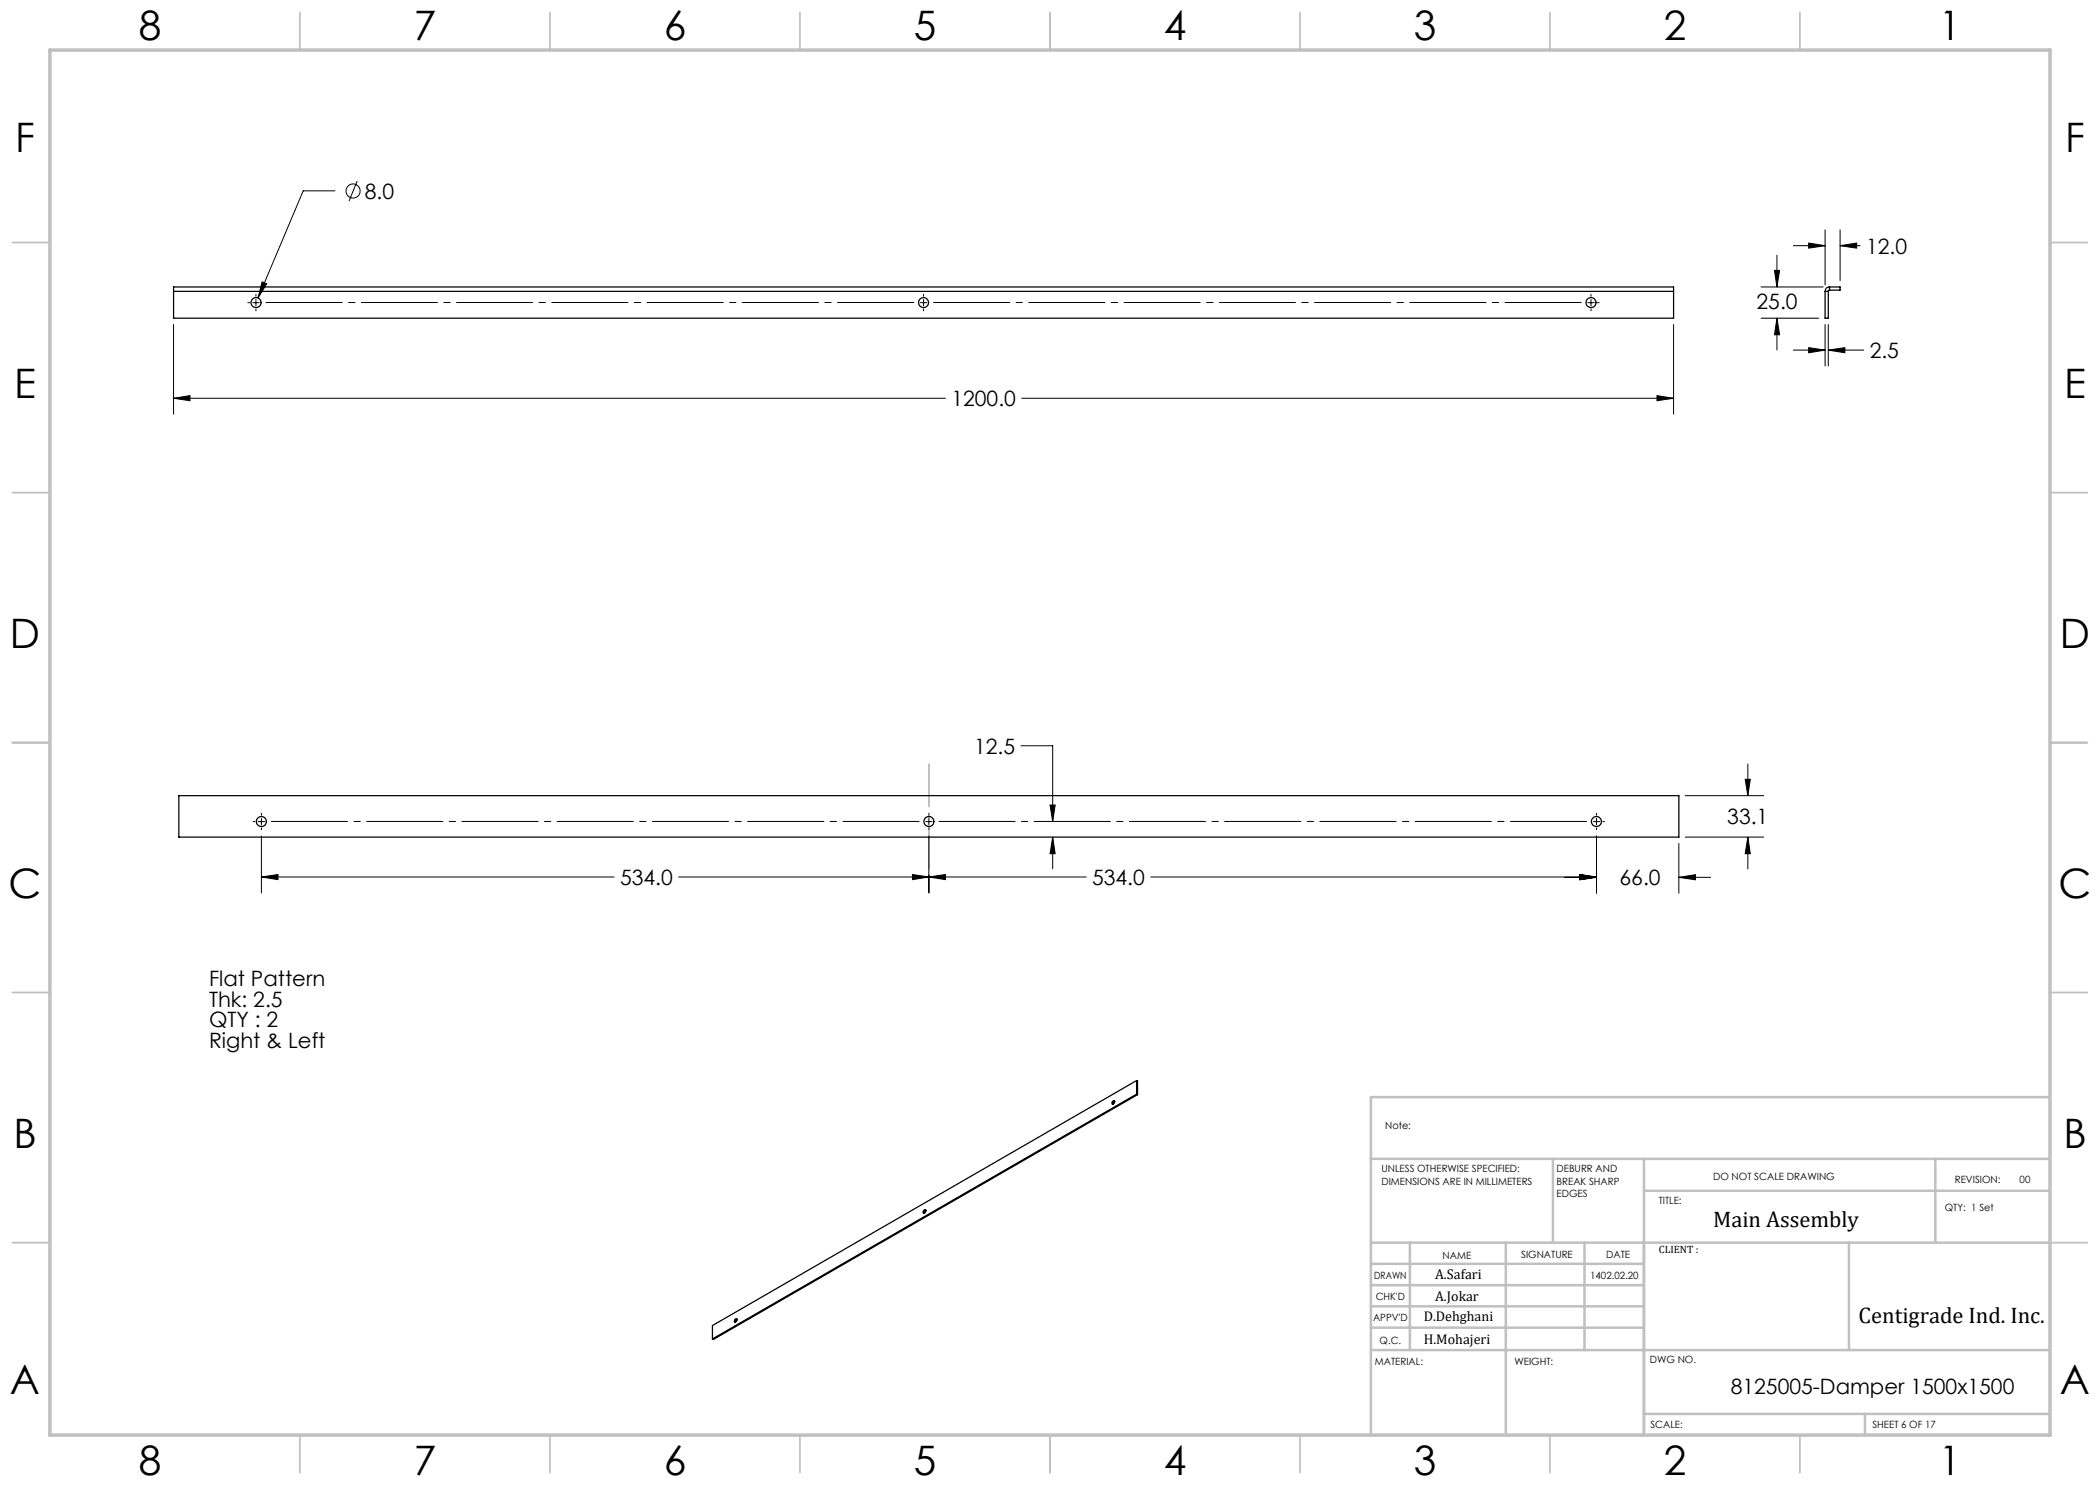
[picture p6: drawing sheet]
<svg xmlns="http://www.w3.org/2000/svg" width="420mm" height="297mm" viewBox="0 0 420 297" stroke-linecap="round" stroke-linejoin="round" font-family="sans-serif">
<g fill="none" stroke="#000" stroke-width=".2">
<path d="M67 38.2h-6.4l-9 21.4M71.4 36.2l-1.6 4M51.2 58.9v.4M51.2 59.9v1.3M52.4 56.4l.9 .4-1.7 2.8zM184.7 58.9v.4M184.7 59.9v1.3M318.2 58.9v.4M318.2 59.9v1.3M352.2 57.4h12.4M354.9 54.1h1l-.5 3.3zM355.4 51v6.4"/>
<path d="M358.7 49.1h6.3M361.7 48.6l3.3 .5-3.3 .5zM365 46v11M368 49.1l3.3-.5v1zM368 46v10.1M368 49.1h4M34.7 79.7l3.3-.6v1zM34.7 64.9v17.9M34.7 79.7h154.4M49.6 60.5h.3M50.6 60.5h1.2M51.2 61.8v.4"/>
<path d="M184.1 60.5h1.2M184.7 61.8v.4M204.4 79.7h130.3M317.6 60.5h1.2M318.2 61.8v.4M319.5 60.5h.3M331.4 79.1l3.3 .6-3.3 .4zM334.7 64.9v17.9M352.2 63.6h11.5M355.4 63.6l.5 3.4h-1zM355.4 63.6v6.4M358.7 70h6.3"/>
<path d="M361.7 69.5l3.3 .5-3.3 .6zM365 64.9v8.3M365.7 70l3.3-.5v1.1zM365.7 64.9v8.3M365.7 70h7M204.2 149.2h6.3v15.1M337 159.1h15.7M349 155.9h1.1l-.5 3.2zM349.6 152.8v6.3M50.7 164.3h.3M51.6 164.3h1.3M52.3 175.4l3.3-.5v1z"/>
<path d="M52.3 167.2v11.4M52.3 175.4h70.5M52.3 162.7v.4M52.3 163.7v1.3M52.3 165.6v.3M135.7 175.4h81.5M182.5 174.9l3.3 .5-3.3 .5zM185.1 164.3h1.3M185.8 175.4l3.3-.5v1zM185.8 167.2v11.4M185.8 162.7v.4M185.8 163.7v1.3"/>
<path d="M185.8 165.6v.3M210 161h1l-.5 3.3zM210.5 167.4l.5 3.3h-1zM210.5 167.4v6.4M230.2 175.4h89.1M312.9 175.5h6.4M316 174.9l3.3 .6-3.3 .5zM316 174.9l3.3 .5-3.3 .5zM318.7 164.3h1.2M319.3 167.2v11.4M319.3 162.7v.4M319.3 163.7v1.3"/>
<path d="M319.3 165.6v.3M320.6 164.3h.3M335.8 175.5l3.3-.6v1.1zM335.8 168.7v9.9M335.8 175.5h6.3M337 167.4h15.7M349.6 167.4l.5 3.3h-1.1zM349.6 167.4v6.4"/>
<circle cx="70.6" cy="38.2" r="1.41"/>
</g>
<path d="M183.5 60.5h-131M317 60.5h-131M53.6 164.3h130.9M187.1 164.3h130.9" fill="none" stroke="#000" stroke-width=".2" stroke-dasharray="15.2 1.3 1.3 1.3" stroke-dashoffset="-.7"/>
<path d="M185.8 173.8v-21" fill="none" stroke="#808080" stroke-width=".2" stroke-dasharray="15.2 1.3 1.3 1.3" stroke-dashoffset="6.7"/>
<g fill="none" stroke="#c0c0c0" stroke-width=".35">
<path d="M60 2.5v7.5M110 2.5v7.5M160 2.5v7.5M210 2.5v7.5M260 2.5v7.5M310 2.5v7.5M360 2.5v7.5M2.5 48.5h7.5M410 48.5h7.5M2.5 98.5h7.5M410 98.5h7.5M2.5 148.5h7.5"/>
<path d="M410 148.5h7.5M2.5 198.5h7.5M410 198.5h7.5M2.5 248.5h7.5M410 248.5h7.5M60 287v7.5M110 287v7.5M160 287v7.5M210 287v7.5M260 287v7.5M310 287v7.5M360 287v7.5"/>
</g>
<g fill="none" stroke="#c0c0c0" stroke-width=".5">
<path d="M410 219.4h-135.8v67.4M274.2 231.8h135.8M310.6 231.8v16.7M328.8 231.8v55.2M328.8 238.2h81.2M387.1 231.8v16.7M274.2 248.5h135.8M274.2 257h54.6M274.2 252.8h54.6M282 248.5v21.5M301.2 248.5v38.3M316.9 248.5v21.5"/>
<path d="M369.8 248.5v21.5M274.2 265.5h54.6M274.2 261.3h54.6M274.2 270h135.8M328.8 282.8h81.2M373 282.8v4.2"/>
</g>
<path d="M10 10h400v277h-400z" fill="none" stroke="#c0c0c0" stroke-width=".7"/>
<path d="M52.4 56.4l-.8 3.2 1.7-2.8zM34.7 79.7l3.3-.6v1zM331.4 79.1l3.3 .6-3.3 .4zM365.7 70l3.3-.5v1.1zM361.7 69.5l3.3 .5-3.3 .6zM354.9 54.1h1l-.5 3.3zM355.4 63.6l.5 3.4h-1zM361.7 48.6l3.3 .5-3.3 .5zM368 49.1l3.3-.5v1zM349 155.9h1.1l-.5 3.2zM349.6 167.4l.5 3.3h-1.1zM210.5 167.4l.5 3.3h-1zM210 161h1l-.5 3.3zM335.8 175.5l3.3-.6v1.1zM316 174.9l3.3 .6-3.3 .5zM316 174.9l3.3 .5-3.3 .5zM185.8 175.4l3.3-.5v1zM182.5 174.9l3.3 .5-3.3 .5zM52.3 175.4l3.3-.5v1z" fill="#000"/>
<g fill="none" stroke="#000" stroke-width=".25">
<path d="M34.7 58.3v-.9h300v.9M34.7 58.3v5.3h300v-5.3M34.7 58.3h300M365 58.3v5.3h.7v-5.3M365 58.3h.7M365.9 57.4a.85 .85 0 0 0-.9 .9M365.9 58l-.2 .3M365.9 57.4h2.1v.6h-2.1M365.9 57.4v.6M35.8 159.1h300v8.3h-300zM227.3 216.1l.2 .1v2.7M227.3 218.8l.2 .1"/>
<path d="M227.3 216.1v2.7M227.3 218.8l-84.8 49M227.3 216.1l-84.8 49v2.7M227.5 218.9l-84.8 49-.2-.1M222.6 220.2h.1a.32 .32 0 0 1 .3 .3 .32 .32 0 0 1-.3 .3h-.1a.32 .32 0 0 1-.3-.3 .32 .32 0 0 1 .3-.3zM222.9 220.2l-.3 .4v.3M184.8 242a.29 .29 0 0 1 .4 .2 .29 .29 0 0 1-.2 .3 .22 .22 0 0 1-.3 .1 .22 .22 0 0 1-.1-.3zM185.2 242l-.3 .2-.1 .4M147 263.9a.22 .22 0 0 1 .3-.2 .22 .22 0 0 1 .1 .3 .33 .33 0 0 1-.1 .4 .33 .33 0 0 1-.4-.1zM147.4 263.8l-.3 .4-.1 .2"/>
<circle cx="51.2" cy="60.5" r="1"/>
<circle cx="184.7" cy="60.5" r=".99"/>
<circle cx="318.2" cy="60.5" r=".99"/>
<circle cx="52.3" cy="164.3" r=".99"/>
<circle cx="185.8" cy="164.3" r="1"/>
<circle cx="319.3" cy="164.3" r="1"/>
</g>
<g font-size="8.1">
<text x="27.8" y="8">8</text>
<text x="82.8" y="8">7</text>
<text x="132.8" y="8">6</text>
<text x="182.8" y="8">5</text>
<text x="232.8" y="8">4</text>
<text x="282.8" y="8">3</text>
<text x="332.8" y="8">2</text>
<text x="387.8" y="8">1</text>
<text x="3" y="30.4">F</text>
<text x="413" y="30.4">F</text>
<text x="2.8" y="79.6">E</text>
<text x="412.8" y="79.6">E</text>
<text x="2" y="129.6">D</text>
<text x="412" y="129.6">D</text>
<text x="1.7" y="179.6">C</text>
<text x="411.7" y="179.6">C</text>
<text x="2.7" y="229.6">B</text>
<text x="412.7" y="229.6">B</text>
<text x="2" y="278.9">A</text>
<text x="412" y="278.9">A</text>
<text x="27.8" y="295">8</text>
<text x="82.8" y="295">7</text>
<text x="132.8" y="295">6</text>
<text x="182.8" y="295">5</text>
<text x="232.8" y="295">4</text>
<text x="282.8" y="295">3</text>
<text x="332.8" y="295">2</text>
<text x="387.8" y="295">1</text>
</g>
<g font-size="4.5">
<text x="342.6" y="245.3">Main Assembly</text>
<text x="371.7" y="264.6">Centigrade Ind. Inc.</text>
</g>
<g font-size="4.2">
<text x="73" y="39.7">8.0</text>
<text x="373.2" y="50.7">12.0</text>
<text x="351.3" y="61.7">25.0</text>
<text x="373.9" y="71.6">2.5</text>
<text x="190.3" y="81.2">1200.0</text>
<text x="194.8" y="150.7">12.5</text>
<text x="345.5" y="164.9">33.1</text>
<text x="124" y="177">534.0</text>
<text x="218.4" y="177">534.0</text>
<text x="323.9" y="177">66.0</text>
<text x="41.8" y="197.1">Flat Pattern</text>
<text x="41.8" y="201.3">Thk: 2.5</text>
<text x="41.8" y="205.5">QTY : 2</text>
<text x="41.8" y="209.7">Right &amp; Left</text>
<text x="346.2" y="278.8">8125005-Damper 1500x1500</text>
</g>
<g font-size="2.8">
<text x="287" y="255.9">A.Safari</text>
<text x="287" y="260.1">A.Jokar</text>
<text x="284.7" y="264.2">D.Dehghani</text>
<text x="284.7" y="268.7">H.Mohajeri</text>
</g>
<text font-size="2.1" x="331.8" y="250.7">CLIENT :</text>
<g font-size="2">
<text x="277" y="225.8">Note:</text>
<text x="276.3" y="234.5">UNLESS OTHERWISE SPECIFIED:</text>
<text x="276.3" y="237">DIMENSIONS ARE IN MILLIMETERS</text>
<text x="311.3" y="234.5">DEBURR AND</text>
<text x="311.3" y="237">BREAK SHARP</text>
<text x="311.3" y="239.5">EDGES</text>
<text x="342.6" y="236">DO NOT SCALE DRAWING</text>
<text x="391" y="236.6">REVISION:</text>
<text x="403.9" y="236.6">00</text>
<text x="331.8" y="240.8">TITLE:</text>
<text x="389" y="242.2">QTY: 1 Set</text>
<text x="288.5" y="251.7">NAME</text>
<text x="304.2" y="251.7">SIGNATURE</text>
<text x="321.2" y="251.7">DATE</text>
<text x="274.8" y="255.9">DRAWN</text>
<text x="318" y="255.9">1402.02.20</text>
<text x="275.1" y="260.1">CHK'D</text>
<text x="274.6" y="264.2">APPV'D</text>
<text x="275.9" y="268.7">Q.C.</text>
<text x="275" y="273">MATERIAL:</text>
<text x="302.9" y="273">WEIGHT:</text>
<text x="330" y="272.5">DWG NO.</text>
<text x="330.1" y="285.6">SCALE:</text>
<text x="374.5" y="285.6">SHEET 6 OF 17</text>
</g>
</svg>
